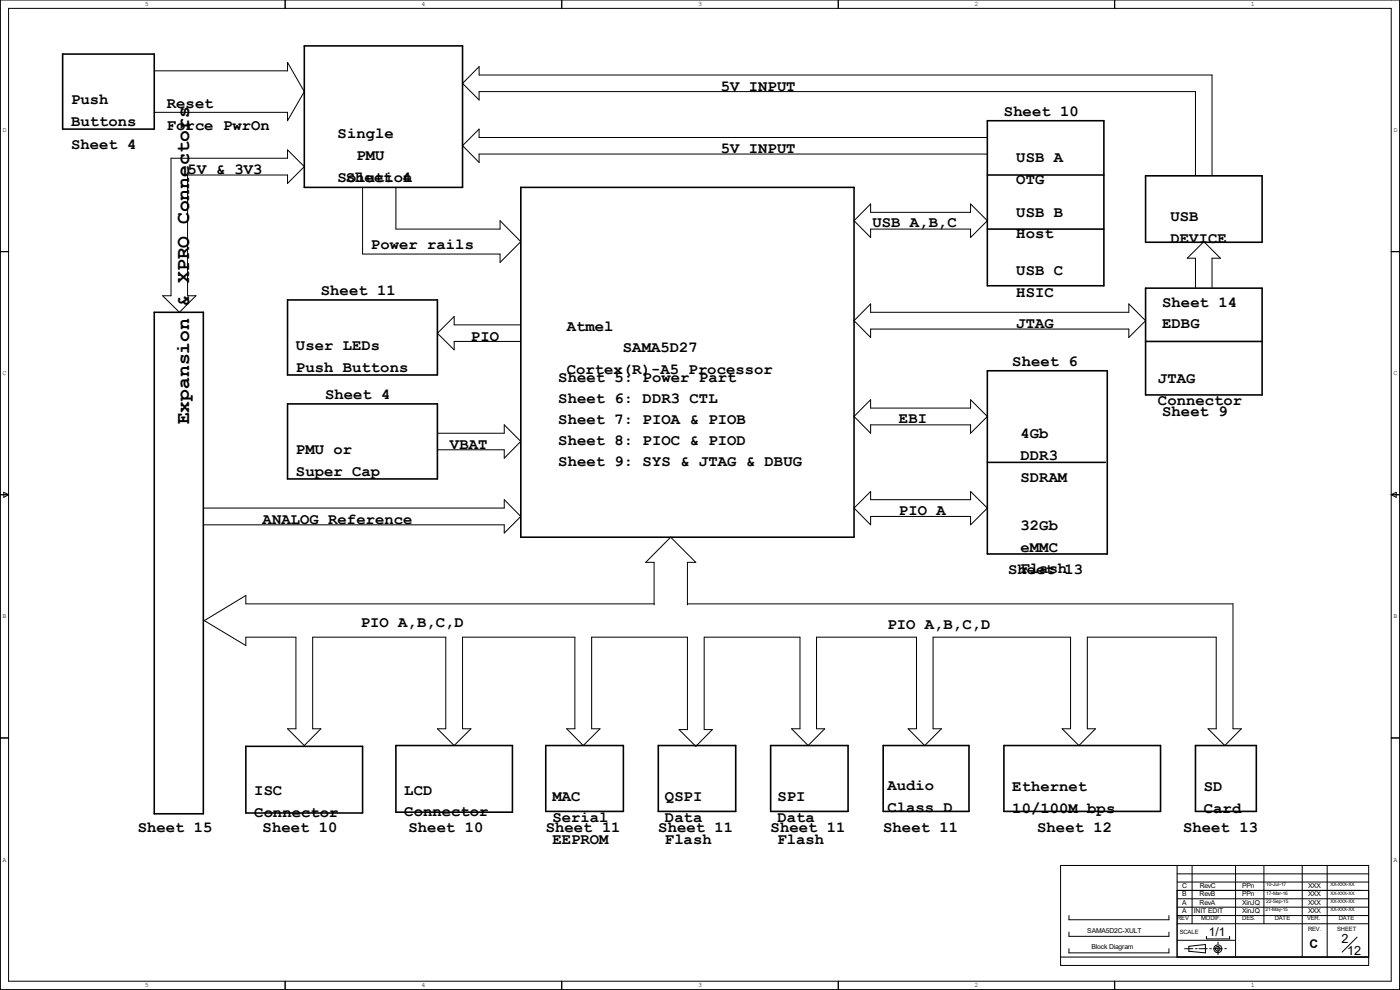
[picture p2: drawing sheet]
<svg xmlns="http://www.w3.org/2000/svg" width="297mm" height="210mm" viewBox="0 0 297 210" stroke-linecap="round" stroke-linejoin="round" font-family="sans-serif">
<g fill="none" stroke="#000" stroke-width=".34">
<path d="M13.3 11.5h19.4v15.9h-19.4zM64.6 9.7h33.5v30.1h-33.5zM110.5 39.8h70.7v74.2h-70.7zM209.5 25.6h24.7v35h-24.7zM209.5 37.1h24.7M243 37.3h24.8v14.1h-24.8zM209.5 48.6h24.7M32.7 66.3h10.4v106.3h-10.4zM61 63.6h31.8v15.9h-31.8zM209.5 78.7h25.4v38.8h-25.4zM243 61.1h24.8v22.7h-24.8zM243 72.4h24.8"/>
<path d="M61 85.7h31.8v15.9h-31.8zM209.5 98.1h25M52.2 158.3h24.7v14.2h-24.7zM84 158.2h24.7v14.1h-24.7zM115.8 158.2h16.4v13.9h-16.4zM139.7 158.2h16.4v13.9h-16.4zM163.5 158.2h16.4v13.9h-16.4zM187.4 158.2h18.2v13.9h-18.2zM213 158.2h33.2v13.9h-33.2zM253.6 158.2h12.9v13.9h-12.9z"/>
</g>
<g fill="none" stroke="#000" stroke-width=".21">
<path d="M.1 0h296.8v209.9h-296.8zM1.8 1.8h293.3v206.4h-293.3zM32.7 15h28.3v-1.7l3.6 6.1-3.6 6.2v-1.8h-28.3M60.5 0v1.8M119.2 0v1.8M177.8 0v1.8M236.5 0v1.8M36.3 33.6h24.7v-1.8l3.6 3.5-3.6 3.6v-1.8h-21.2v25.6h1.8l-3.5 3.6-3.6-3.6h1.8zM76.9 39.8v14.1h29.2v1.8l4.4-4.4-4.4-4.5v1.8h-22.1v-8.8M209.5 29.2h-107.9v-1.8l-3.5 3.5 3.5 3.6v-1.8h107.9M253.6 37.1v-17.7h-152v1.8l-3.5-3.5 3.5-3.6v1.8h155.5v21.2M.1 53.4h1.7"/>
<path d="M184.7 43.3v1.7h21.2v-1.7l3.6 3.5-3.6 3.6v-1.8h-21.2v1.8l-3.5-3.6zM295.1 53.4h1.8M110.5 68.9h-14.1v-1.8l-3.6 3.6 3.6 3.5v-1.8h14.1M184.7 64.5v1.8h54.8v-1.8l3.5 3.5-3.5 3.6v-1.8h-54.8v1.8l-3.5-3.6zM253.6 61v-6.2h-1.7l3.5-3.5 3.5 3.5h-1.8v6.2M92.8 91.9h14.2v-1.8l3.5 3.5-3.5 3.6v-1.8h-14.2M184.7 84.8v1.8h21.2v-1.8l3.6 3.5-3.6 3.6v-1.8h-21.2v1.8l-3.5-3.6zM.1 104.9h1.7M.8 104.4l1 .5-1 .6zM43.3 107.8h63.7v-1.8l3.5 3.6-3.5 3.5v-1.8h-63.7M181.2 107.8l3.5-3.5v1.7h21.2v-1.7l3.6 3.5-3.6 3.5v-1.7h-21.2v1.7zM295.1 104.9h1.8"/>
<path d="M295.1 104.9l1.1-.5v1.1zM138.8 128.1h-86.6v-1.8l-8.9 5.4 8.9 5.2v-1.7h10.6v19.4h-1.8l3.6 3.6 3.5-3.6h-1.8v-19.4h28.3v19.4h-1.8l3.6 3.6 3.5-3.6h-1.8v-19.4h23.9v19.4h-1.8l3.5 3.6 3.6-3.6h-1.8v-19.4h20.3v19.6h-1.7l3.5 3.5 3.5-3.5h-1.7v-19.6h20.3v19.4h-1.8l3.5 3.6 3.6-3.6h-1.8v-19.4h21.2v19.4h-1.7l3.5 3.6 3.5-3.6h-1.7v-19.4h29.1v19.4h-1.8l3.6 3.6 3.5-3.6h-1.7v-19.4h27.3v19.4h-1.7l3.5 3.6 3.6-3.6h-1.8v-26.5h-115.8M138.8 128.3v-9h-1.8l5.3-5.3 5.3 5.3h-1.8v9M.1 156.5h1.7M295.1 156.5h1.8M225 183.6h65.4v21.2h-65.4zM226.8 194.2v.9h21.2v-.9M226.8 197.7v.9h21.2v-.9M249.7 185.4h40.7M249.7 192.4h40.5M249.7 190.7h40.5M249.7 188.9h40.7"/>
<path d="M249.7 187.1h40.7M249.7 196h40.7M249.7 183.6v19.4M249.7 199.5h12.4M249.7 194.2h40.7M252.9 183.6v12.4M255.9 198.6v.6h5v-.6M258.4 199.9v.3M262.1 183.6v19.4M268.1 183.6v12.4M276.3 183.6v19.4M281.6 183.6v19.4"/>
<path d="M287.9 198.8l-3.2 3.2M60.5 208.2v1.7M119.2 208.2v1.7M177.8 208.2v1.7M225 203h65.4M226.8 201.3v.8h21.2v-.8M236.5 208.2v1.7M251.3 201.3h1.8M252.2 200.7l3.5-.3v1.7l-3.5-.3zM253.6 201.3h.4M254.3 201.3h1.8M256.6 201.3h.4"/>
<path d="M257.5 201.3h1.8M258.4 200.7v1.8M259.8 201.3h.4"/>
<circle cx="258.3" cy="201.3" r=".49"/>
<circle cx="258.4" cy="201.3" r=".84"/>
</g>
<text font-size="4.1" x="40.1" y="90" transform="rotate(-90 40.1 90)">Expansion &amp; XPRO Connectors</text>
<g font-size="3.3">
<text x="15.1" y="22.1">Push</text>
<text x="35.4" y="22.9">Reset</text>
<text x="152.9" y="19.3">5V INPUT</text>
<text x="15.1" y="26.7">Buttons</text>
<text x="35.4" y="27.6">Force PwrOn</text>
<text x="71.6" y="29.3">Single</text>
<text x="213" y="24.6">Sheet 10</text>
<text x="15.1" y="31.6">Sheet 4</text>
<text x="75.6" y="34">PMU</text>
<text x="152.9" y="32.5">5V INPUT</text>
<text x="215.6" y="34.5">USB A</text>
<text x="39.8" y="36.9">5V &amp; 3V3</text>
<text x="71.6" y="38.6">Solution</text>
<text x="73.4" y="38.7">Sheet 4</text>
<text x="215.6" y="39.1">OTG</text>
<text x="215.6" y="45.9">USB B</text>
<text x="248.3" y="46.8">USB</text>
<text x="78.7" y="52.8">Power rails</text>
<text x="185.1" y="48.2">USB A,B,C</text>
<text x="215.6" y="50.6">Host</text>
<text x="248.3" y="51.5">DEVICE</text>
<text x="215.6" y="58.3">USB C</text>
<text x="68.1" y="62.6">Sheet 11</text>
<text x="215.6" y="62.9">HSIC</text>
<text x="246.5" y="65.2">Sheet 14</text>
<text x="120.2" y="70.1">Atmel</text>
<text x="215.6" y="69.6">JTAG</text>
<text x="246.5" y="69.6">EDBG</text>
<text x="62.8" y="74.2">User LEDs</text>
<text x="99.9" y="72.3">PIO</text>
<text x="132.2" y="74.8">SAMA5D27</text>
<text x="214.8" y="77.6">Sheet 6</text>
<text x="62.8" y="78.8">Push Buttons</text>
<text x="118.4" y="81.1">Sheet 5: Power Part</text>
<text x="120.2" y="79.4">Cortex(R)-A5 Processor</text>
<text x="245.7" y="81.3">JTAG</text>
<text x="69" y="84.6">Sheet 4</text>
<text x="118.4" y="85.5">Sheet 6: DDR3 CTL</text>
<text x="118.4" y="90">Sheet 7: PIOA &amp; PIOB</text>
<text x="190.7" y="89.7">EBI</text>
<text x="245.7" y="85.9">Connector</text>
<text x="246.5" y="88.2">Sheet 9</text>
<text x="95.5" y="95.2">VBAT</text>
<text x="118.4" y="94.4">Sheet 8: PIOC &amp; PIOD</text>
<text x="216.5" y="92.9">4Gb</text>
<text x="62.8" y="96.3">PMU or</text>
<text x="62.8" y="100.9">Super Cap</text>
<text x="118.4" y="98.8">Sheet 9: SYS &amp; JTAG &amp; DBUG</text>
<text x="216.5" y="97.6">DDR3</text>
<text x="216.5" y="102.2">SDRAM</text>
<text x="55.7" y="111.2">ANALOG Reference</text>
<text x="190.7" y="109.2">PIO A</text>
<text x="216.5" y="112.4">32Gb</text>
<text x="216.5" y="117">eMMC</text>
<text x="213.9" y="121.8">Sheet 13</text>
<text x="216.5" y="121.6">Flash</text>
<text x="76.5" y="133.1">PIO A,B,C,D</text>
<text x="188.3" y="133.4">PIO A,B,C,D</text>
<text x="188.3" y="167.7">Audio</text>
<text x="214.8" y="167.9">Ethernet</text>
<text x="255.4" y="167.9">SD</text>
<text x="53.9" y="168.7">ISC</text>
<text x="53.9" y="173.4">Connector</text>
<text x="85.8" y="168.6">LCD</text>
<text x="85.8" y="173.2">Connector</text>
<text x="117.2" y="169.8">MAC</text>
<text x="141.1" y="169.8">QSPI</text>
<text x="164.9" y="169.8">SPI</text>
<text x="188.3" y="172.3">Class D</text>
<text x="214.8" y="172.5">10/100M bps</text>
<text x="255.4" y="172.5">Card</text>
<text x="29.2" y="176.5">Sheet 15</text>
<text x="55.7" y="176.5">Sheet 10</text>
<text x="86.7" y="176.5">Sheet 10</text>
<text x="115.8" y="176.5">Sheet 11</text>
<text x="117.2" y="174.5">Serial</text>
<text x="117.2" y="179.1">EEPROM</text>
<text x="139.7" y="176.5">Sheet 11</text>
<text x="141.1" y="174.5">Data</text>
<text x="141.1" y="179.1">Flash</text>
<text x="163.5" y="176.5">Sheet 11</text>
<text x="164.9" y="174.5">Data</text>
<text x="164.9" y="179.1">Flash</text>
<text x="187.4" y="176.5">Sheet 11</text>
<text x="220" y="176.5">Sheet 12</text>
<text x="251" y="176.5">Sheet 13</text>
</g>
<g font-size="2.7">
<text x="284.6" y="200">2</text>
<text x="285.8" y="202.5">12</text>
</g>
<g font-size="2.5">
<text x="256.5" y="198.5">1/1</text>
<text x="277.8" y="201.1">C</text>
</g>
<g font-size="1.4">
<text x="30.7" y="1.3">5</text>
<text x="89.4" y="1.3">4</text>
<text x="148.1" y="1.3">3</text>
<text x="206.8" y="1.3">2</text>
<text x="265.4" y="1.3">1</text>
<text x=".6" y="28">D</text>
<text x="295.6" y="28">D</text>
<text x=".6" y="79.6">C</text>
<text x="295.6" y="79.6">C</text>
<text x=".6" y="131.2">B</text>
<text x="295.6" y="131.2">B</text>
<text x=".6" y="182.8">A</text>
<text x="295.6" y="182.8">A</text>
<text x="250.8" y="190.2">B</text>
<text x="250.8" y="191.9">A</text>
<text x="250.8" y="188.4">C</text>
<text x="254.5" y="190.2">RevB</text>
<text x="254.5" y="188.4">RevC</text>
<text x="263.5" y="188.4">PPn</text>
<text x="263.5" y="190.2">PPn</text>
<text x="263.5" y="191.9">XinJQ</text>
<text x="277.5" y="188.4">XXX</text>
<text x="277.5" y="191.9">XXX</text>
<text x="277.5" y="190.2">XXX</text>
<text x="230.7" y="197.9">SAMA5D2C-XULT</text>
<text x="250.8" y="193.7">A</text>
<text x="253.3" y="193.7">INIT EDIT</text>
<text x="254.5" y="192.1">RevA</text>
<text x="263.5" y="193.7">XinJQ</text>
<text x="277.5" y="193.7">XXX</text>
<text x="231.6" y="201.3">Block Diagram</text>
<text x="30.7" y="209.5">5</text>
<text x="89.4" y="209.5">4</text>
<text x="148.1" y="209.5">3</text>
<text x="206.8" y="209.5">2</text>
<text x="265.4" y="209.5">1</text>
</g>
<g font-size="1.3">
<text x="249.7" y="195.2">REV</text>
<text x="254.8" y="195.2">MODIF.</text>
<text x="263.5" y="195.2">DES.</text>
<text x="270.4" y="195.2">DATE</text>
<text x="277.3" y="195.2">VER.</text>
<text x="277.5" y="197.6">REV.</text>
<text x="283.7" y="197.6">SHEET</text>
<text x="284" y="195.2">DATE</text>
<text x="250.3" y="198.1">SCALE</text>
</g>
<g font-size="1">
<text x="268.6" y="188">10-Jul-17</text>
<text x="268.6" y="191.6">22-Sep-15</text>
<text x="268.6" y="189.8">17-Mar-16</text>
<text x="282.2" y="188">XX-XXX-XX</text>
<text x="282.2" y="189.8">XX-XXX-XX</text>
<text x="282.2" y="191.6">XX-XXX-XX</text>
<text x="268.5" y="193.3">21-May-15</text>
<text x="282.2" y="193.3">XX-XXX-XX</text>
</g>
</svg>
